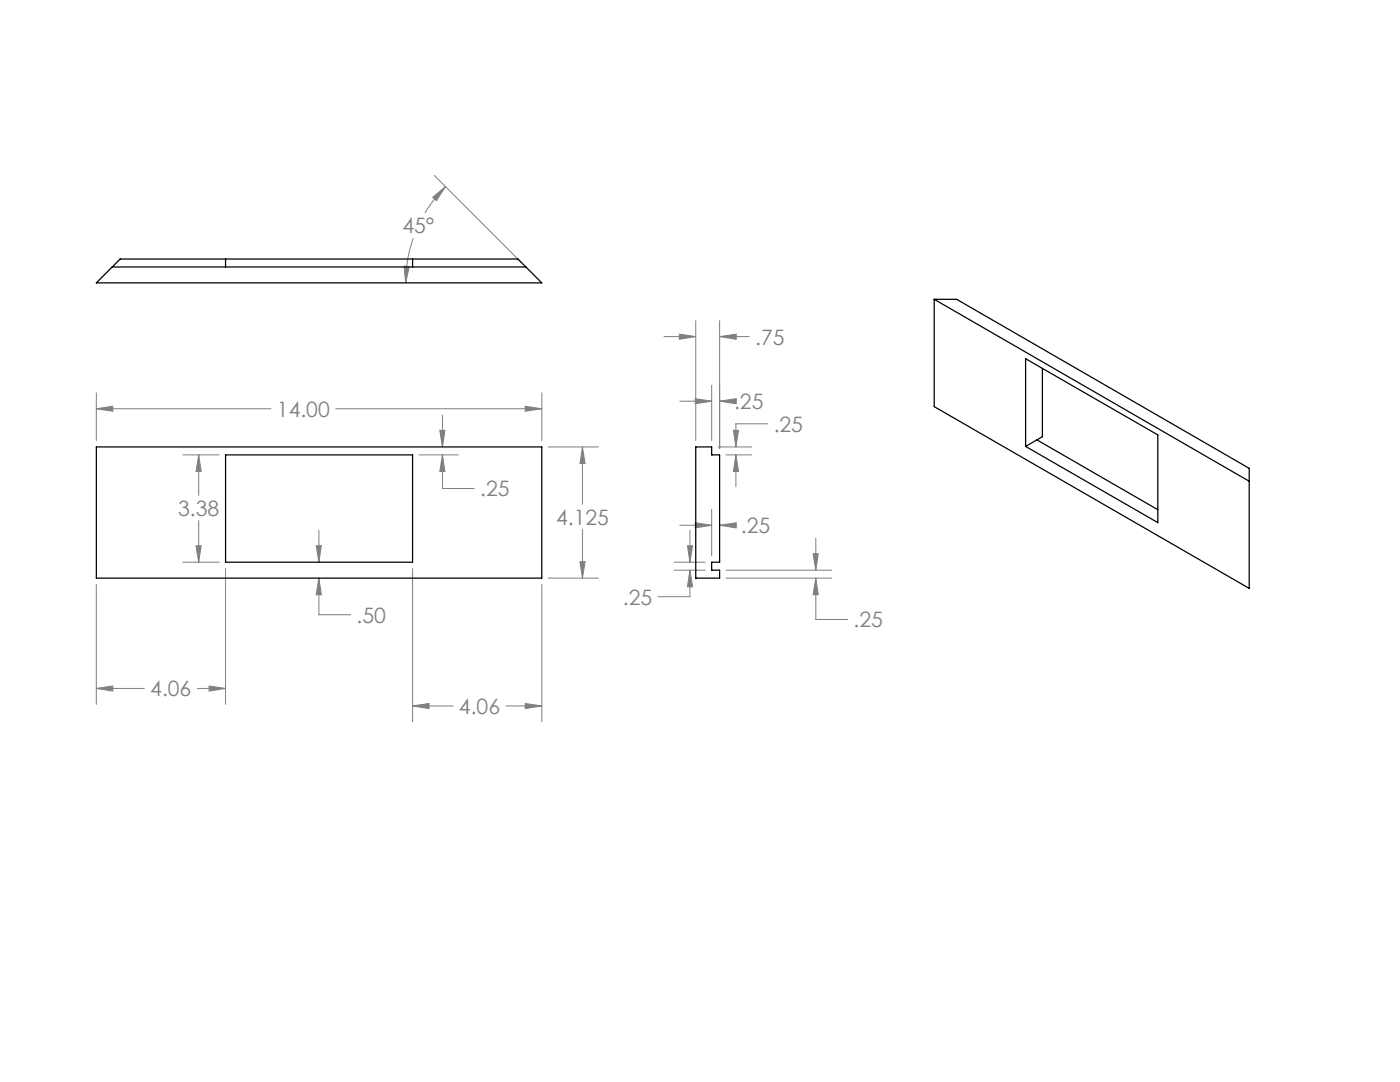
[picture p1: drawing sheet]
<svg xmlns="http://www.w3.org/2000/svg" width="279mm" height="216mm" viewBox="0 0 279 216" stroke-linecap="round" stroke-linejoin="round" font-family="sans-serif">
<g fill="none" stroke="#808080" stroke-width=".2">
<path d="M86.4 39.4l2.5-2.1-1.8 2.7zM86.7 35l17.3 17.4M88.9 37.3a26.5 26.5 0 0 0-4.1 5.2M80.6 53.1l1.1 .1-.7 3.2zM82.5 47.5a27.6 27.6 0 0 0-1.5 8.9M19.2 78.4v9.5M108.1 78.4v9.5M132.5 67.2h6.4M135.6 66.7l3.3 .5-3.3 .5zM138.7 79.6l3.3 .4-3.3 .6zM138.9 64v23.9M142 76.9v11"/>
<path d="M143.6 67.2l3.3-.5v1zM143.6 64v25.5M143.6 67.2h5.9M19.2 81.6l3.3-.5v1zM19.2 81.6h34.9M36.5 90.8h7.2M39.7 90.8l.4 3.3h-1zM39.7 90.8v8M67 81.6h41.1M83.6 90.8h7.9M87.8 85.9h1l-.5 3.3zM88.3 90.8l.5 3.3h-1z"/>
<path d="M88.3 90.8v6.7h6.4M88.3 82.8v6.4M104.8 81.1l3.3 .5-3.3 .5zM109.4 89.2h10M116.2 89.2l.6 3.3h-1.1zM116.2 89.2v11.4M135.7 80h6.3M143.3 89.2h6.7M143.6 80l3.3-.4v1zM143.6 80h1.7M144.9 90.8h5.1M146.4 85.9h1l-.5 3.3z"/>
<path d="M146.9 90.8l.5 3.3h-1zM146.9 90.8v6.3M153.2 84.6h-6.3v4.6M19.2 116.6v23.9M36.5 112.2h7.2M39.1 108.9h1l-.4 3.3zM39.7 103.9v8.3M45 113.5v27M63.1 108.9h1l-.5 3.3zM63.6 115.4l.5 3.3h-1zM63.6 115.4v7.3h6.4M63.6 105.8v6.4"/>
<path d="M82.3 113.5v30.5M108.1 116.6v27.4M109.4 115.4h10M115.7 112.1h1.1l-.6 3.3zM116.2 105.6v9.8M134.5 112.2h6.3M134.5 113.8h6.3M135.7 104.8h6.3M137.2 108.9h1l-.5 3.3zM137.7 113.8l.5 3.3h-1zM137.7 113.8v5.3h-6.4M137.7 105.8v6.4"/>
<path d="M138.7 104.3l3.3 .5-3.3 .5zM142 101.6v9.3M143.6 104.8l3.3-.5v1zM143.6 104.8h3.1M144.9 115.4h21.1M144.9 113.8h21.1M162.3 110.5h1l-.5 3.3zM162.8 115.4l.5 3.3h-1zM162.8 115.4v8.2h6.4M162.8 107.4v6.4M19.2 137.4l3.3-.5v1zM19.2 137.4h9.6"/>
<path d="M39.4 137.4h5.6M41.7 136.9l3.3 .5-3.3 .5zM82.3 140.9l3.3-.5v1zM82.3 140.9h8.1M101 140.9h7.1M104.8 140.4l3.3 .5-3.3 .5z"/>
</g>
<path d="M104.8 81.1l3.3 .5-3.3 .5zM19.2 81.6l3.3-.5v1zM115.7 112.1h1.1l-.6 3.3zM116.2 89.2l.6 3.3h-1.1zM82.3 140.9l3.3-.5v1zM104.8 140.4l3.3 .5-3.3 .5zM63.1 108.9h1l-.5 3.3zM63.6 115.4l.5 3.3h-1zM39.7 90.8l.4 3.3h-1zM39.1 108.9h1l-.4 3.3zM41.7 136.9l3.3 .5-3.3 .5zM19.2 137.4l3.3-.5v1zM88.3 90.8l.5 3.3h-1zM87.8 85.9h1l-.5 3.3zM86.4 39.4l2.5-2.1-1.8 2.7zM80.6 53.1l1.1 .1-.7 3.2zM146.4 85.9h1l-.5 3.3zM146.9 90.8l.5 3.3h-1zM138.7 79.6l3.3 .4-3.3 .6zM143.6 80l3.3-.4v1zM143.6 104.8l3.3-.5v1zM138.7 104.3l3.3 .5-3.3 .5zM137.2 108.9h1l-.5 3.3zM137.7 113.8l.5 3.3h-1zM162.3 110.5h1l-.5 3.3zM162.8 115.4l.5 3.3h-1zM143.6 67.2l3.3-.5v1zM135.6 66.7l3.3 .5-3.3 .5z" fill="#808080"/>
<path d="M19.2 56.4l4.8-4.7h79.4l4.7 4.7zM22.4 53.3h82.6M45 51.7v1.6M82.3 51.7v1.6M186.4 59.7h4.5l58.4 33.8v23.9l-62.9-36.3zM186.4 59.7l62.9 36.3M204.7 71.6l26.4 15.2v17.5l-26.4-15.2zM208 73.5v13.6l-3.3 2M19.2 89.2h88.9v26.2h-88.9zM45 90.8h37.3v21.4h-37.3zM138.9 89.2h3.1v1.6h1.6v21.4h-1.6v1.6h1.6v1.6h-4.7zM206.9 87.8l24.2 13.9" fill="none" stroke="#000" stroke-width=".25"/>
<path d="M14.3 182.9h106.7v27.7h-106.7z" fill="#fff"/>
<g font-size="4.2" fill="#808080">
<text x="80.3" y="46.6">45°</text>
<text x="150.7" y="68.8">.75</text>
<text x="55.3" y="83.1">14.00</text>
<text x="146.5" y="81.6">.25</text>
<text x="154.4" y="86.1">.25</text>
<text x="95.8" y="99.1">.25</text>
<text x="35.6" y="103">3.38</text>
<text x="111" y="104.7">4.125</text>
<text x="147.9" y="106.4">.25</text>
<text x="71.2" y="124.2">.50</text>
<text x="124.3" y="120.6">.25</text>
<text x="170.3" y="125.2">.25</text>
<text x="30" y="139">4.06</text>
<text x="91.6" y="142.5">4.06</text>
</g>
</svg>
